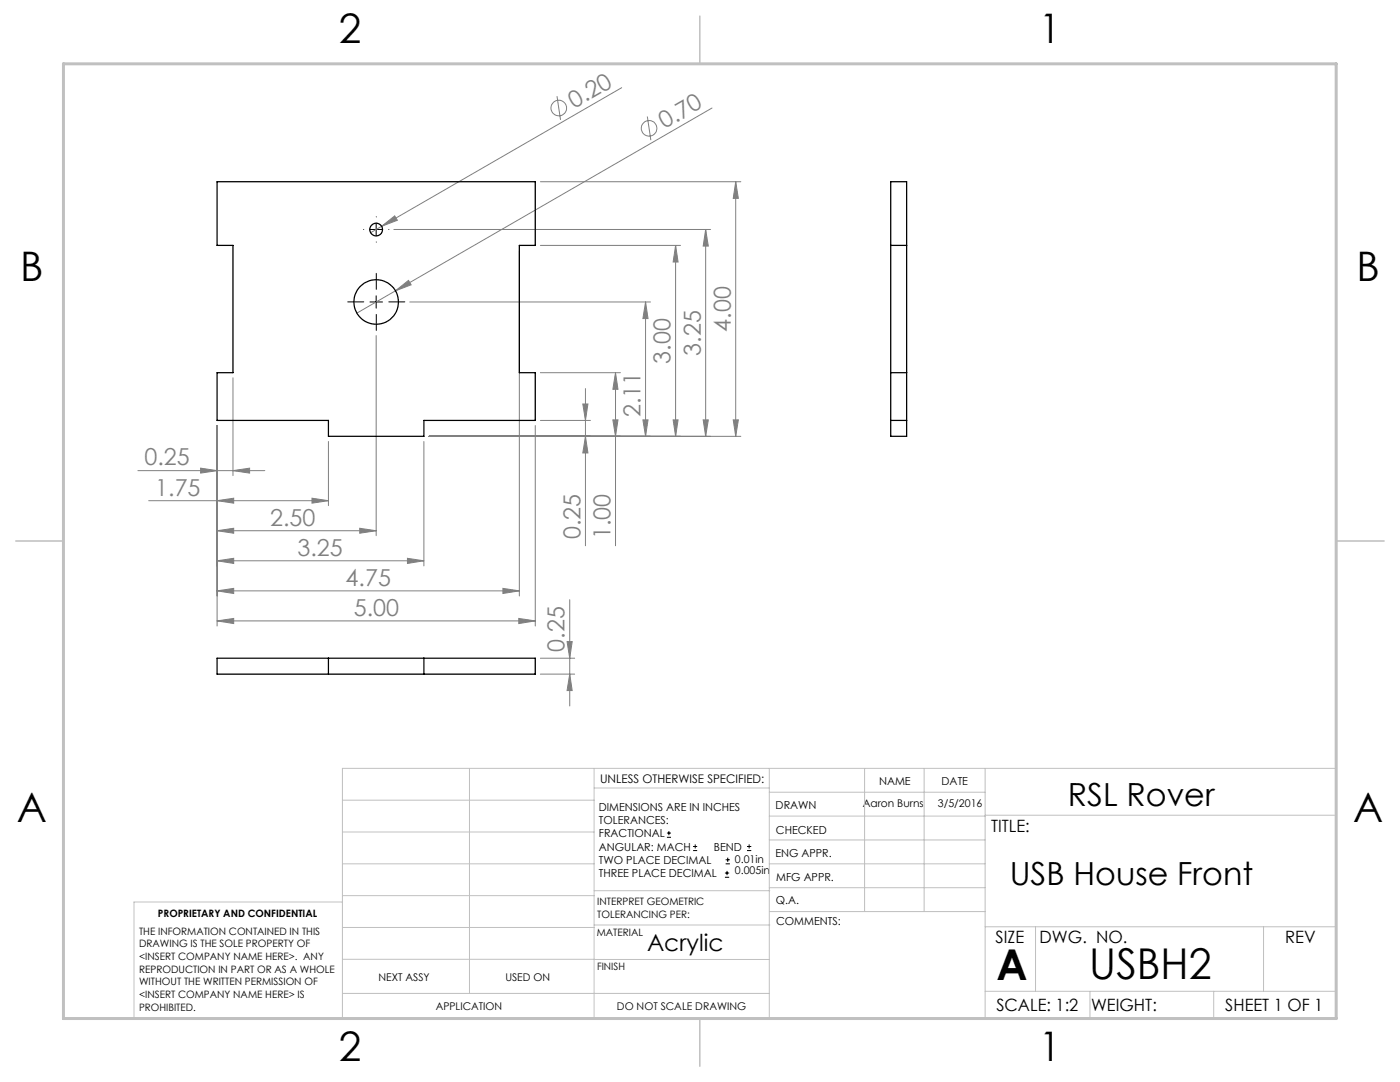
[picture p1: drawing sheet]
<svg xmlns="http://www.w3.org/2000/svg" width="279mm" height="216mm" viewBox="0 0 279 216" stroke-linecap="round" stroke-linejoin="round" font-family="sans-serif">
<g fill="none" stroke="#808080" stroke-width=".2">
<path d="M111.2 19.2l.7 4.7M124.1 17.5l-47.9 27.7M107.8 36.3h40M129.2 23.2l.7 4.8M142.1 21.6l-63.2 36.4M146.8 36.3v50.8M146.8 36.3l.6 3.3h-1.1zM76.2 45.2l2.6-2.1 .5 .9zM76.2 45.2l-2.2 1.2M78.6 45.8h63.2M78.9 58l2.6-2 .6 .8zM78.9 58l-7.7 4.5"/>
<path d="M103.6 50v68.9M107.8 49h28M134.8 49v38.1M134.8 49l.5 3.3h-1zM140.8 45.8v41.3M140.8 45.8l.6 3.3h-1.1zM46.5 75.4v19.5M75.1 67v39.9M81.8 60.3h48M107.8 74.4h16M116.8 77.5v31.4M122.8 74.4v34.5"/>
<path d="M122.8 74.4l.5 3.3h-1zM128.8 60.3v26.8M128.8 60.3l.5 3.3h-1zM27.5 93.9h25.3M29.7 99.9h35.8M40 93.4l3.3 .5-3.3 .5zM43.3 99.9l3.3-.5v1zM43.3 84.9v40M46.5 93.9l3.3-.5v1zM62.3 99.4l3.2 .5-3.2 .5zM65.5 88.1v12.8M84.6 88.1v24.8"/>
<path d="M85.6 87.1h62.2M106.8 84.9v40M107.8 83.9h10M116.3 80.6h1l-.5 3.3zM116.8 87.1l.5 3.3h-1zM122.3 83.8h1l-.5 3.3zM128.3 83.8h1l-.5 3.3zM134.3 83.8h1l-.5 3.3zM140.3 83.8h1.1l-.6 3.3zM146.3 83.8h1.1l-.6 3.3zM43.3 105.9l3.3-.5v1zM43.3 111.9l3.3-.5v1z"/>
<path d="M43.3 117.9l3.3-.5v1zM43.3 105.9h31.8M43.3 111.9h41.3M43.3 117.9h60.3M71.8 105.4l3.3 .5-3.3 .5zM81.3 111.4l3.3 .5-3.3 .5zM100.4 117.4l3.2 .5-3.2 .5zM113.7 119.7v21.2M43.3 123.9l3.3-.5v1zM43.3 123.9h63.5M103.5 123.4l3.3 .5-3.3 .5zM107.8 134.5h6.9"/>
<path d="M107.8 131.3h6.9M113.2 128h1l-.5 3.3zM113.7 134.5l.5 3.3h-1z"/>
<circle cx="111.5" cy="21.6" r="1.55"/>
<circle cx="129.5" cy="25.6" r="1.55"/>
</g>
<g fill="none" stroke="#000" stroke-width=".2">
<path d="M73.8 45.8h2.5M75.1 44.6v2.5M75.1 59v2.5M73.8 60.3h2.5M133.1 167.1h.8M133.1 166.2h.8M133.5 165.8v.9M138.3 169.7h.8M138.3 168.9h.8M138.7 168.5v.8M144.7 175h.8M144.7 174.2h.8"/>
<path d="M144.8 172.4h.9M144.8 171.6h.9M145.1 173.8v.8M145.2 171.1v.9M149.1 169.7h.8M149.1 168.9h.8M149.5 168.5v.8"/>
</g>
<path d="M72.6 45.8h.1M75.1 43.3h.1M75.1 48.3h.1M75.1 57.7v-3.2M77.6 45.8h.1M72.6 60.2h-3.2M75.1 62.7v3.2M77.6 60.2h3.2" fill="none" stroke="#000" stroke-width=".2" stroke-dasharray="15.2 1.3 1.3 1.3"/>
<g fill="none" stroke="#c0c0c0" stroke-width=".2">
<path d="M68.3 159.7h50.3M93.7 153.3v44.9M118.6 153.3v49.9M118.6 157.2h34.9M153.5 153.3v49.9M153.5 158.1h43.1M172.5 153.3v28.6M184.4 153.3v28.6M196.6 153.3v49.9M68.3 180h-41.6v23.2h240v-49.9h-198.4v49.9M68.3 178.7h50.3M68.3 172.4h50.3"/>
<path d="M68.3 166h50.3M118.6 177.7h35M153.5 167.6h43.1M153.5 162.8h43.1M153.5 172.4h43.1M153.5 177.1h43.1M196.6 162.7h70.1M68.3 198.2h85.2M68.3 191.4l85.2 .1M68.3 185.1h50.3M118.6 184.6h35M153.6 181.9h43"/>
<path d="M196.6 197.8h70.1M196.6 184.9h70.1M206.7 184.9v12.9M217.5 197.8v5.4M242.2 197.8v5.4M252.2 184.9v12.9"/>
</g>
<path d="M139.7 3.2v9.5M3.1 107.9h9.6M266.7 107.9h9.5M139.7 203.2v9.6" fill="none" stroke="#c0c0c0" stroke-width=".3"/>
<path d="M12.7 12.7h254v190.5h-254z" fill="none" stroke="#c0c0c0" stroke-width=".6"/>
<g fill="#808080">
<path d="M76.2 45.2l2.6-2.1 .5 .9z"/>
<path d="M78.9 58l2.6-2 .6 .8z"/>
<path d="M40 93.4l3.3 .5-3.3 .5zM46.5 93.9l3.3-.5v1zM43.3 99.9l3.3-.5v1zM62.3 99.4l3.2 .5-3.2 .5zM43.3 105.9l3.3-.5v1zM71.8 105.4l3.3 .5-3.3 .5zM43.3 111.9l3.3-.5v1zM81.3 111.4l3.3 .5-3.3 .5zM43.3 117.9l3.3-.5v1zM100.4 117.4l3.2 .5-3.2 .5zM43.3 123.9l3.3-.5v1zM103.5 123.4l3.3 .5-3.3 .5z"/>
<path d="M116.8 87.1l.5 3.3h-1zM116.3 80.6h1l-.5 3.3zM122.3 83.8h1l-.5 3.3zM122.8 74.4l.5 3.3h-1zM128.3 83.8h1l-.5 3.3zM128.8 60.3l.5 3.3h-1zM134.3 83.8h1l-.5 3.3zM134.8 49l.5 3.3h-1zM140.3 83.8h1.1l-.6 3.3zM140.8 45.8l.6 3.3h-1.1zM146.3 83.8h1.1l-.6 3.3zM146.8 36.3l.6 3.3h-1.1z"/>
<path d="M113.7 134.5l.5 3.3h-1zM113.2 128h1l-.5 3.3z"/>
</g>
<g fill="none" stroke="#000" stroke-width=".25">
<path d="M43.3 36.3h63.5v12.7h-3.2v25.4h3.2v9.5h-22.2v3.2h-19.1v-3.2h-22.2v-9.5h3.2v-25.4h-3.2zM177.8 36.3h3.1v50.8h-3.1zM177.8 49h3.1M177.8 74.4h3.1M177.8 83.9h3.1M43.3 131.3h63.5v3.2h-63.5zM65.5 131.3v3.2M84.6 131.3v3.2"/>
<circle cx="75.1" cy="45.8" r="1.26"/>
<circle cx="75.1" cy="60.3" r="4.4"/>
</g>
<g font-size="8.5">
<text x="198.9" y="195.5">A</text>
<text x="217.4" y="195.4">USBH2</text>
</g>
<g font-size="8.1">
<text x="67.6" y="8.5">2</text>
<text x="207.3" y="8.5">1</text>
<text x="4" y="56.2">B</text>
<text x="270.7" y="56.2">B</text>
<text x="3.3" y="164.1">A</text>
<text x="270" y="164.1">A</text>
<text x="67.6" y="211.7">2</text>
<text x="207.3" y="211.7">1</text>
</g>
<g font-size="6.3">
<text x="213.1" y="160.9">RSL Rover</text>
<text x="201.5" y="176.5">USB House Front</text>
</g>
<g font-size="4.7" fill="#808080">
<text x="114.6" y="21.7" transform="rotate(-30 114.6 21.7)">0.20</text>
<text x="132.6" y="25.8" transform="rotate(-30 132.6 25.8)">0.70</text>
<text x="139.8" y="71" transform="rotate(-90 139.8 71)">3.25</text>
<text x="145.8" y="66.2" transform="rotate(-90 145.8 66.2)">4.00</text>
<text x="133.8" y="72.5" transform="rotate(-90 133.8 72.5)">3.00</text>
<text x="127.8" y="83.2" transform="rotate(-90 127.8 83.2)">2.11</text>
<text x="28.8" y="92.9">0.25</text>
<text x="31" y="98.9">1.75</text>
<text x="53.9" y="104.9">2.50</text>
<text x="115.8" y="107.6" transform="rotate(-90 115.8 107.6)">0.25</text>
<text x="121.8" y="107.6" transform="rotate(-90 121.8 107.6)">1.00</text>
<text x="59.4" y="110.9">3.25</text>
<text x="69" y="116.9">4.75</text>
<text x="70.6" y="122.9">5.00</text>
<text x="112.7" y="130" transform="rotate(-90 112.7 130)">0.25</text>
</g>
<text font-size="4.7" x="129.1" y="189.7">Acrylic</text>
<g font-size="3.4">
<text x="197.8" y="166">TITLE:</text>
<text x="198.7" y="188.1">SIZE</text>
<text x="207.5" y="188.1">DWG. NO.</text>
<text x="256.5" y="188.2">REV</text>
<text x="198.8" y="201.7">SCALE: 1:2</text>
<text x="217.7" y="201.8">WEIGHT:</text>
<text x="244.5" y="201.7">SHEET 1 OF 1</text>
</g>
<text font-size="2.4" x="119.8" y="156.2">UNLESS OTHERWISE SPECIFIED:</text>
<g font-size="2.2">
<text x="119.5" y="161.8">DIMENSIONS ARE IN INCHES</text>
<text x="154.8" y="161.4">DRAWN</text>
<text x="175.4" y="156.6">NAME</text>
<text x="187.9" y="156.7">DATE</text>
<text x="119.5" y="164.4">TOLERANCES:</text>
<text x="119.5" y="167.1">FRACTIONAL</text>
<text x="154.9" y="166.3">CHECKED</text>
<text x="119.5" y="169.7">ANGULAR: MACH</text>
<text x="119.5" y="172.4">TWO PLACE DECIMAL</text>
<text x="142.5" y="169.7">BEND</text>
<text x="154.8" y="171">ENG APPR.</text>
<text x="119.5" y="175">THREE PLACE DECIMAL</text>
<text x="154.9" y="175.7">MFG APPR.</text>
<text x="154.9" y="180.4">Q.A.</text>
<text x="154.9" y="184.6">COMMENTS:</text>
</g>
<g font-size="2.1">
<text x="172.2" y="161.1">Aaron Burns</text>
<text x="187.2" y="161.1">3/5/2016</text>
<text x="146.7" y="172.2">0.01in</text>
<text x="146.7" y="174.3">0.005in</text>
<text x="75.5" y="195.7">NEXT ASSY</text>
<text x="100.9" y="195.7">USED ON</text>
<text x="86.9" y="201.5">APPLICATION</text>
<text x="123.1" y="201.6">DO NOT SCALE DRAWING</text>
</g>
<g font-size="2">
<text x="31.5" y="182.9">PROPRIETARY AND CONFIDENTIAL</text>
<text x="119.2" y="180.6">INTERPRET GEOMETRIC</text>
<text x="119.2" y="183.1">TOLERANCING PER:</text>
<text x="27.8" y="186.5">THE INFORMATION CONTAINED IN THIS</text>
<text x="27.8" y="189">DRAWING IS THE SOLE PROPERTY OF</text>
<text x="27.8" y="191.6">&lt;INSERT COMPANY NAME HERE&gt;. ANY</text>
<text x="119.1" y="186.7">MATERIAL</text>
<text x="27.8" y="194.1">REPRODUCTION IN PART OR AS A WHOLE</text>
<text x="27.8" y="196.6">WITHOUT THE WRITTEN PERMISSION OF</text>
<text x="119.1" y="193.5">FINISH</text>
<text x="27.8" y="199.1">&lt;INSERT COMPANY NAME HERE&gt; IS</text>
<text x="27.8" y="201.7">PROHIBITED.</text>
</g>
</svg>
